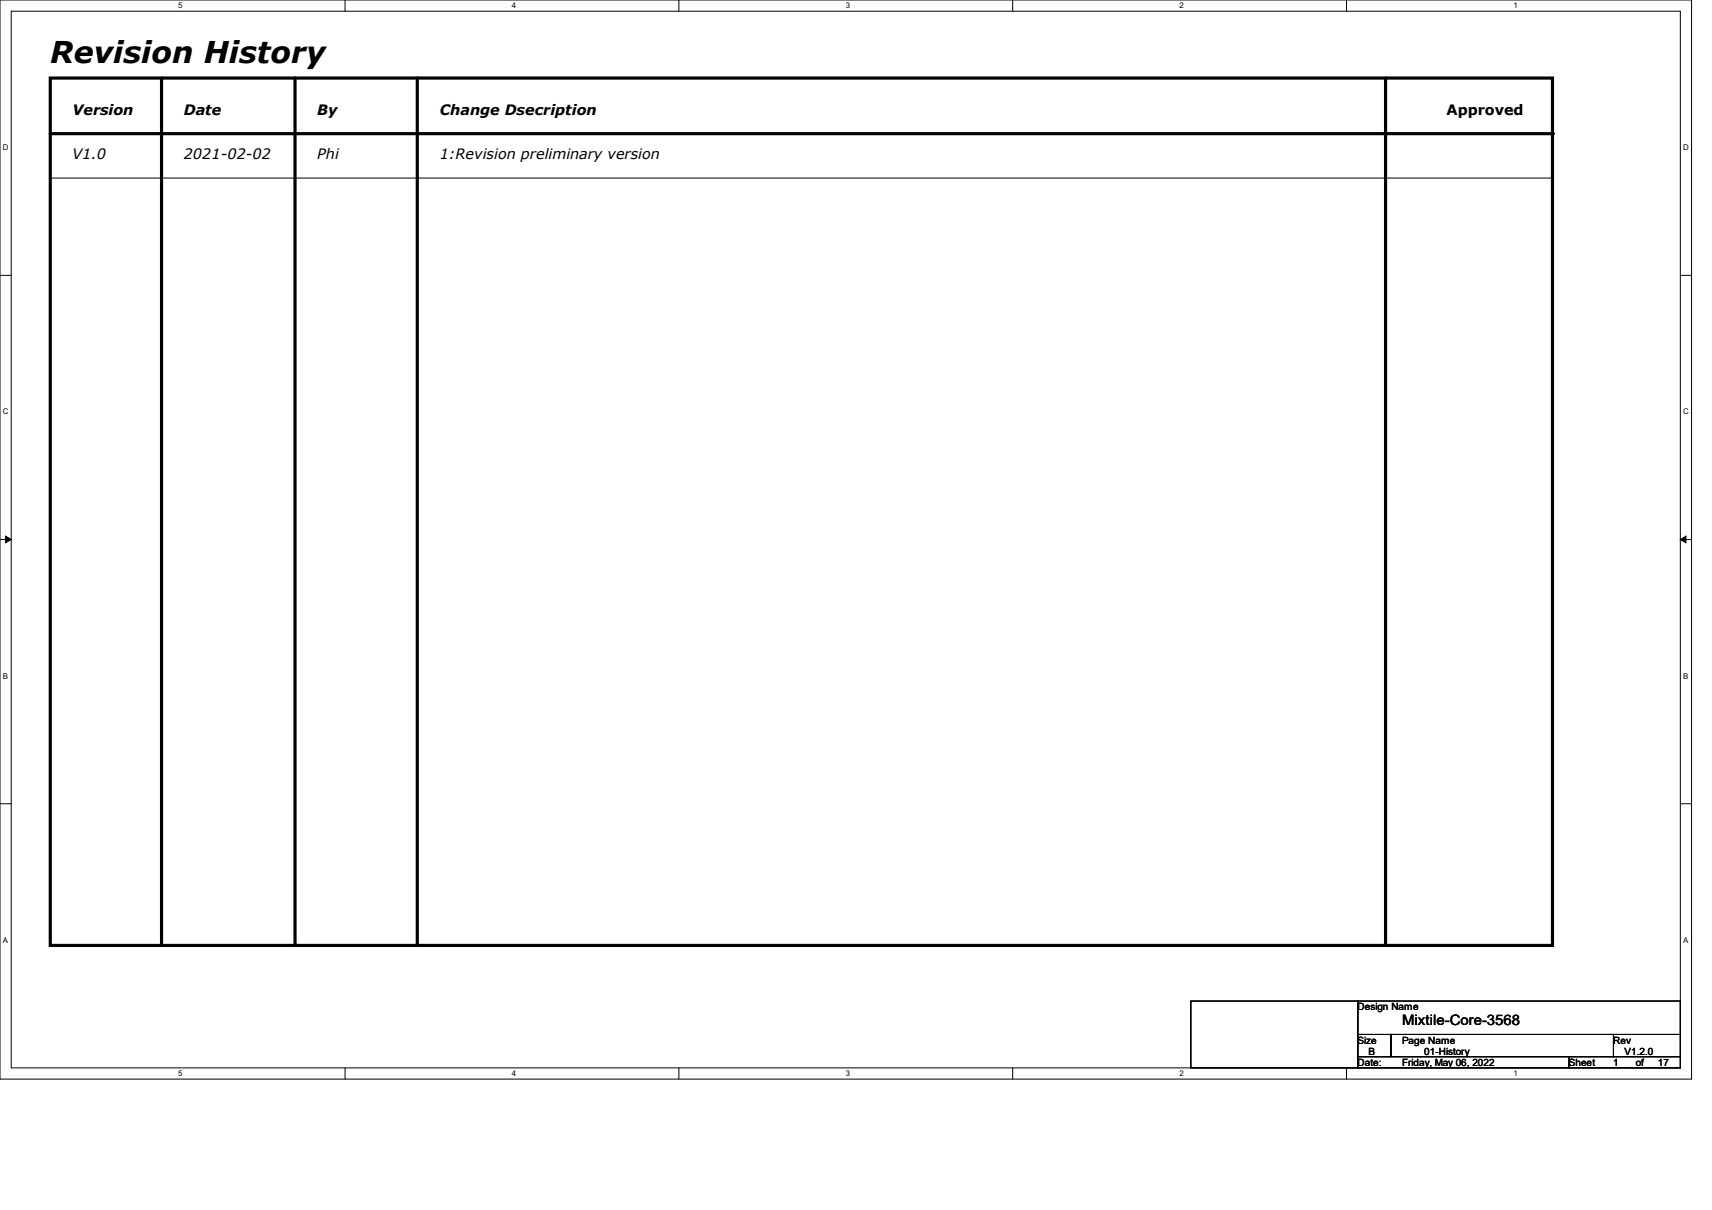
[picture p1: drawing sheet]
<svg xmlns="http://www.w3.org/2000/svg" width="297mm" height="210mm" viewBox="0 0 297 210" stroke-linecap="round" stroke-linejoin="round" font-family="sans-serif">
<path d="M0 0h293.5v187.3h-293.5zM1.9 1.9h289.6v183.4h-289.6z" fill="none" stroke="#000" stroke-width=".17"/>
<g fill="#fff">
<path d="M30.9 .2h.8v1.5h-.8z"/>
<path d="M30.9 185.5h.8v1.6h-.8z"/>
</g>
<path d="M59.9 0v1.9M59.9 185.3v2" fill="none" stroke="#000" stroke-width=".17"/>
<g fill="#fff">
<path d="M88.8 .2h.8v1.5h-.8z"/>
<path d="M88.8 185.5h.8v1.6h-.8z"/>
</g>
<path d="M117.8 0v1.9M117.8 185.3v2" fill="none" stroke="#000" stroke-width=".17"/>
<g fill="#fff">
<path d="M146.7 .2h.8v1.5h-.8z"/>
<path d="M146.7 185.5h.8v1.6h-.8z"/>
</g>
<path d="M175.7 0v1.9M175.7 185.3v2" fill="none" stroke="#000" stroke-width=".17"/>
<g fill="#fff">
<path d="M204.6 .2h.8v1.5h-.8z"/>
<path d="M204.6 185.5h.8v1.6h-.8z"/>
</g>
<path d="M233.6 0v1.9M233.6 185.3v2" fill="none" stroke="#000" stroke-width=".17"/>
<g fill="#fff">
<path d="M262.6 .2h.7v1.5h-.7z"/>
<path d="M262.6 185.5h.7v1.6h-.7z"/>
<path d="M.5 24.8h1v1.6h-1z"/>
<path d="M292 24.8h1v1.6h-1z"/>
<path d="M.5 70.7h1v1.5h-1z"/>
<path d="M292 70.7h1v1.5h-1z"/>
</g>
<path d="M0 47.8h1.9M291.5 47.8h2" fill="none" stroke="#000" stroke-width=".17"/>
<g fill="#fff">
<path d="M.5 116.5h.9v1.6h-.9z"/>
<path d="M292 116.5h.9v1.6h-.9z"/>
</g>
<path d="M0 93.6h1.9M291.5 93.6h2" fill="none" stroke="#000" stroke-width=".17"/>
<path d="M1 93l.9 .6-.9 .6zM291.5 93.6l1-.6v1.2z" fill="#000" stroke="#000" stroke-width=".17"/>
<g fill="#fff">
<path d="M.5 162.4h.9v1.5h-.9z"/>
<path d="M292 162.4h.9v1.5h-.9z"/>
</g>
<path d="M8.7 30.9h260.6M269.3 30.9h.1M0 139.5h1.9M291.5 139.5h2M206.6 173.7h28.9v11.6h-28.9zM235.5 173.7h56v5.8h-56zM235.5 179.5h5.8v3.9h-5.8zM241.3 179.5h38.6v3.9h-38.6zM279.9 179.5h11.6v3.9h-11.6zM235.5 183.4h36.7v1.9h-36.7zM272.2 183.4h19.3v1.9h-19.3z" fill="none" stroke="#000" stroke-width=".17"/>
<path d="M8.7 13.5h260.6v150.6h-260.6zM28 13.5v150.6M51.2 13.5v150.6M72.4 13.5v150.6M240.4 13.5v150.6M8.7 23.2h260.6" fill="none" stroke="#000" stroke-width=".55"/>
<g fill="#000">
<circle cx="269.3" cy="23.2" r=".28"/>
<circle cx="28" cy="164.1" r=".28"/>
<circle cx="51.2" cy="164.1" r=".28"/>
<circle cx="72.4" cy="164.1" r=".28"/>
<circle cx="240.4" cy="164.1" r=".28"/>
</g>
<text font-size="5.2" x="8.7" y="11">Revision History</text>
<g font-size="2.5">
<text x="12.6" y="19.9">Version</text>
<text x="31.9" y="19.9">Date</text>
<text x="55" y="19.9">By</text>
<text x="76.3" y="19.9">Change Dsecription</text>
<text x="250.9" y="19.9">Approved</text>
<text x="12.6" y="27.6">V1.0</text>
<text x="31.9" y="27.6">2021-02-02</text>
<text x="55" y="27.6">Phi</text>
<text x="76.3" y="27.6">1:Revision preliminary version</text>
<text x="243.2" y="177.9">Mixtile-Core-3568</text>
</g>
<g font-size="1.7">
<text x="235.5" y="175.3">Design Name</text>
<text x="235.5" y="181.1">Size</text>
<text x="235.5" y="185">Date:</text>
<text x="237.4" y="183.1">B</text>
<text x="243.2" y="181.1">Page Name</text>
<text x="243.2" y="185">Friday, May 06, 2022</text>
<text x="247.1" y="183.1">01-History</text>
<text x="272.2" y="185">Sheet</text>
<text x="279.9" y="181.1">Rev</text>
<text x="279.9" y="185">1</text>
<text x="281.8" y="183.1">V1.2.0</text>
<text x="283.8" y="185">of</text>
<text x="287.6" y="185">17</text>
</g>
<g font-size="1.4">
<text x="30.9" y="1.4">5</text>
<text x="88.8" y="1.4">4</text>
<text x="146.7" y="1.4">3</text>
<text x="204.6" y="1.4">2</text>
<text x="262.6" y="1.4">1</text>
<text x=".5" y="26.1">D</text>
<text x="292" y="26.1">D</text>
<text x=".5" y="71.9">C</text>
<text x="292" y="71.9">C</text>
<text x=".5" y="117.8">B</text>
<text x="292" y="117.8">B</text>
<text x=".5" y="163.6">A</text>
<text x="292" y="163.6">A</text>
<text x="30.9" y="186.8">5</text>
<text x="88.8" y="186.8">4</text>
<text x="146.7" y="186.8">3</text>
<text x="204.6" y="186.8">2</text>
<text x="262.6" y="186.8">1</text>
</g>
</svg>
